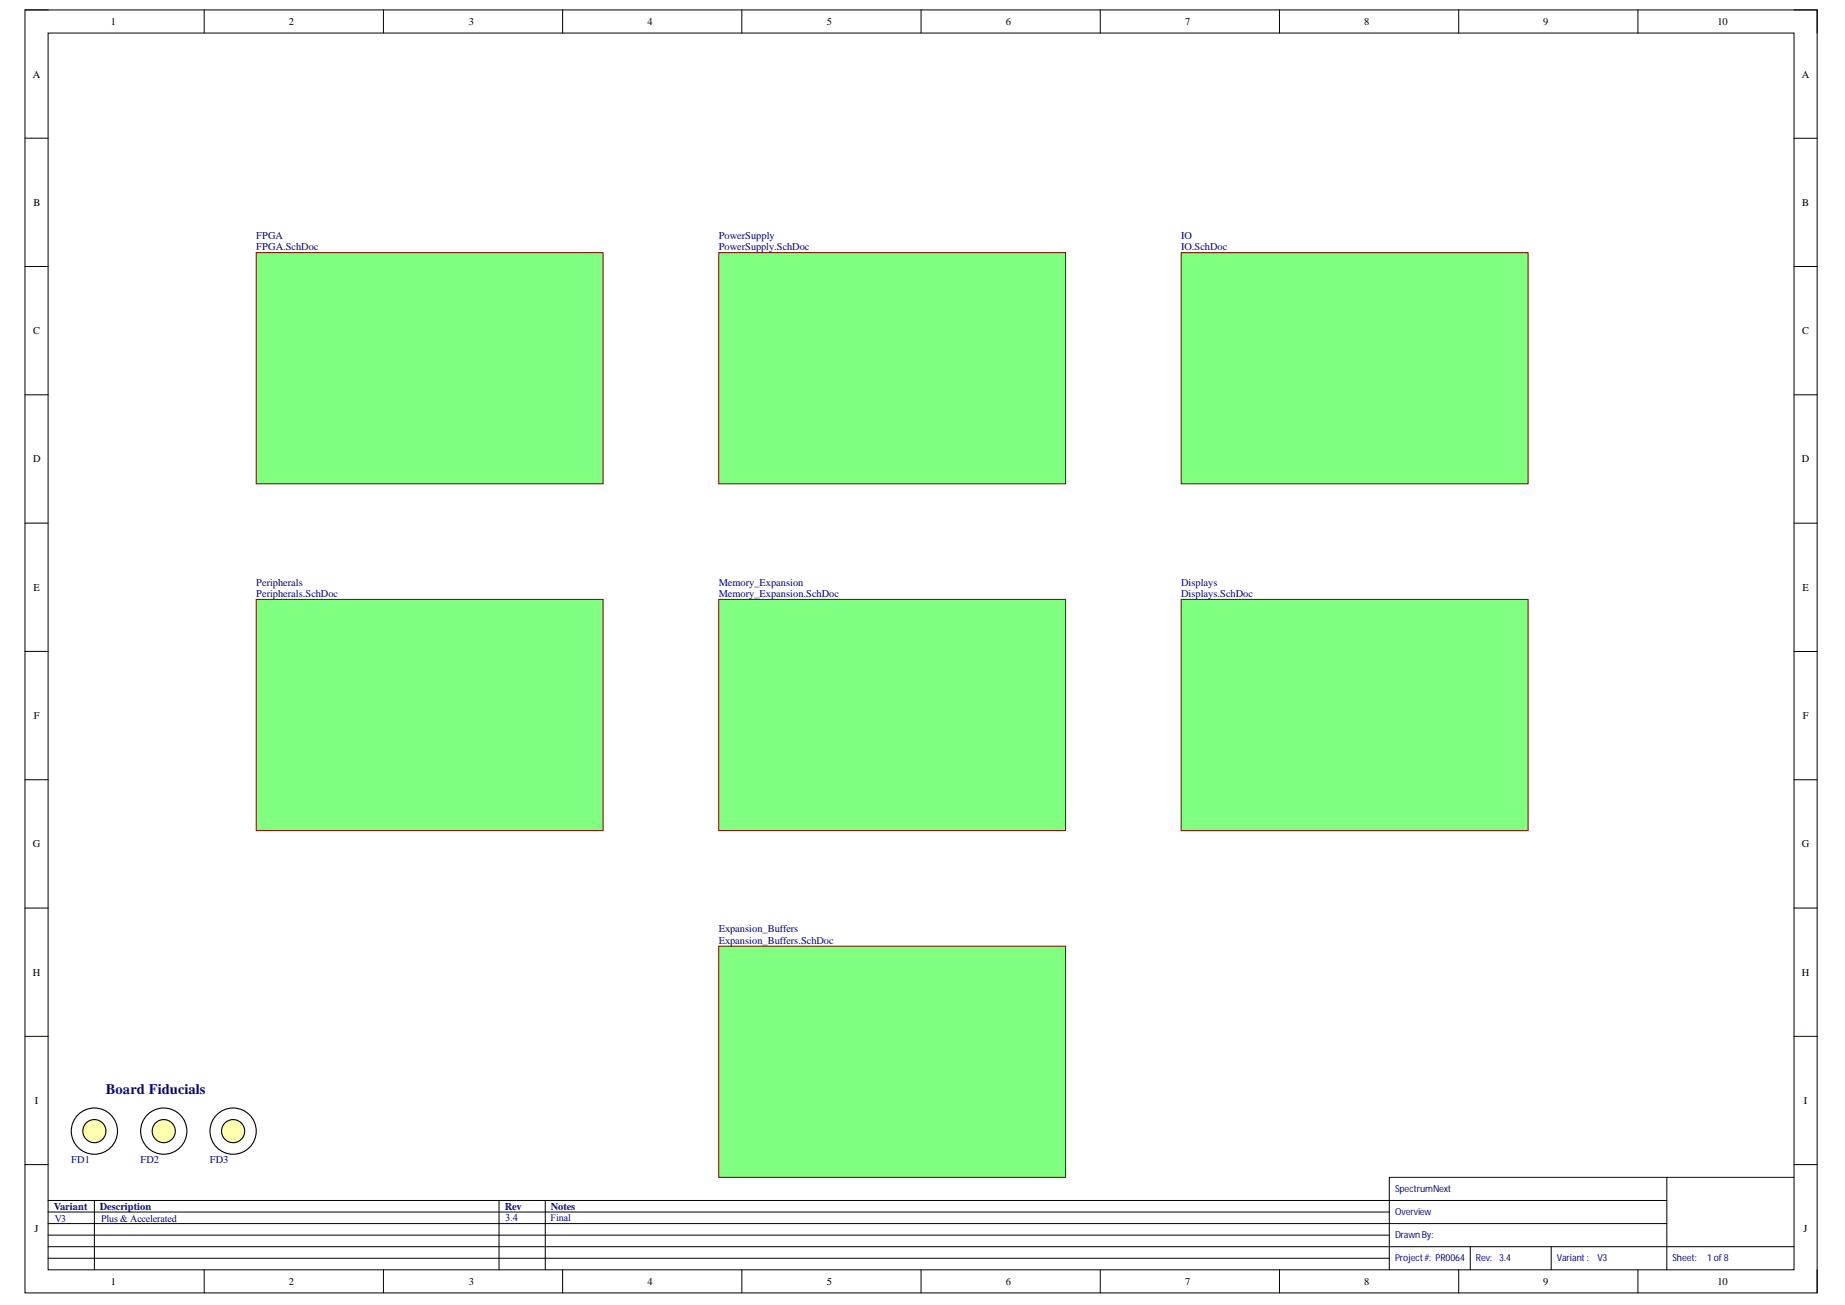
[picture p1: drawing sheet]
<svg xmlns="http://www.w3.org/2000/svg" width="420mm" height="297mm" viewBox="0 0 420 297" stroke-linecap="round" stroke-linejoin="round" font-family="sans-serif">
<path d="M5.7 2.3h407.8v292h-407.8z" fill="none" stroke="#000" stroke-width=".23"/>
<path d="M10.9 7.5h397.3v281.5h-397.3z" fill-rule="evenodd" fill="#fff"/>
<g fill="none" stroke="#000" stroke-width=".23">
<path d="M5.7 2.3h5.2M10.9 7.5h397.3v281.5h-397.3zM46.5 2.3v5.2M87.2 2.3v5.2M128 2.3v5.2M168.8 2.3v5.2M209.6 2.3v5.2M250.4 2.3v5.2M291.1 2.3v5.2M331.9 2.3v5.2M372.7 2.3v5.2M408.2 2.3h5.3v5.2"/>
<path d="M5.7 31.5h5.2M408.2 31.5h5.3M5.7 60.7h5.2M408.2 60.7h5.3M5.7 89.9h5.2M408.2 89.9h5.3M5.7 119.1h5.2M408.2 119.1h5.3M5.7 148.3h5.2M408.2 148.3h5.3M5.7 177.5h5.2M408.2 177.5h5.3"/>
<path d="M5.7 206.7h5.2M408.2 206.7h5.3M5.7 235.9h5.2M408.2 235.9h5.3M5.7 265.1h5.2M10.9 273.2h368.4M10.9 275.9h305.2M10.9 278.5h368.4M21.5 273.2v15.8M113.5 273.2v15.8M124.1 273.2v15.8M379.3 268v21"/>
<path d="M408.2 265.1h5.3M408.2 268h-92.1v21M10.9 283.8h397.3M10.9 281.1h305.2M10.9 286.4h305.2M46.5 289v5.3M87.2 289v5.3M128 289v5.3M168.8 289v5.3M209.6 289v5.3M250.4 289v5.3M291.1 289v5.3"/>
<path d="M331.9 289v5.3M334.5 283.8v5.2M353 283.8v5.2M372.7 289v5.3M413.5 289v5.3"/>
</g>
<circle cx="21.5" cy="257.5" r="5.3" fill="#fff"/>
<circle cx="21.5" cy="257.5" r="5.3" fill="none" stroke="#000" stroke-width=".25"/>
<circle cx="21.5" cy="257.5" r="2.63" fill="#ffffb0"/>
<circle cx="21.5" cy="257.5" r="2.63" fill="none" stroke="#000" stroke-width=".25"/>
<circle cx="37.3" cy="257.5" r="5.3" fill="#fff"/>
<circle cx="37.3" cy="257.5" r="5.3" fill="none" stroke="#000" stroke-width=".25"/>
<circle cx="37.3" cy="257.5" r="2.63" fill="#ffffb0"/>
<circle cx="37.3" cy="257.5" r="2.63" fill="none" stroke="#000" stroke-width=".25"/>
<circle cx="53" cy="257.5" r="5.3" fill="#fff"/>
<circle cx="53" cy="257.5" r="5.3" fill="none" stroke="#000" stroke-width=".25"/>
<circle cx="53" cy="257.5" r="2.63" fill="#ffffb0"/>
<circle cx="53" cy="257.5" r="2.63" fill="none" stroke="#000" stroke-width=".25"/>
<path d="M58.3 57.5h78.9v52.6h-78.9z" fill-rule="evenodd" fill="#80ff80"/>
<path d="M58.3 57.5h78.9v52.6h-78.9z" fill="none" stroke="#800000" stroke-width=".23"/>
<path d="M163.5 57.5h79v52.6h-79z" fill-rule="evenodd" fill="#80ff80"/>
<path d="M163.5 57.5h79v52.6h-79z" fill="none" stroke="#800000" stroke-width=".23"/>
<path d="M268.8 57.5h78.9v52.6h-78.9z" fill-rule="evenodd" fill="#80ff80"/>
<path d="M268.8 57.5h78.9v52.6h-78.9z" fill="none" stroke="#800000" stroke-width=".23"/>
<path d="M58.3 136.4h78.9v52.7h-78.9z" fill-rule="evenodd" fill="#80ff80"/>
<path d="M58.3 136.4h78.9v52.7h-78.9z" fill="none" stroke="#800000" stroke-width=".23"/>
<path d="M163.5 136.4h79v52.7h-79z" fill-rule="evenodd" fill="#80ff80"/>
<path d="M163.5 136.4h79v52.7h-79z" fill="none" stroke="#800000" stroke-width=".23"/>
<path d="M268.8 136.4h78.9v52.7h-78.9z" fill-rule="evenodd" fill="#80ff80"/>
<path d="M268.8 136.4h78.9v52.7h-78.9z" fill="none" stroke="#800000" stroke-width=".23"/>
<path d="M163.5 215.4h79v52.6h-79z" fill-rule="evenodd" fill="#80ff80"/>
<path d="M163.5 215.4h79v52.6h-79z" fill="none" stroke="#800000" stroke-width=".23"/>
<text font-size="3.3" fill="#000080" x="24.1" y="249.1">Board Fiducials</text>
<g font-size="2.4">
<text x="25.2" y="5.7">1</text>
<text x="65.7" y="5.7">2</text>
<text x="106.7" y="5.7">3</text>
<text x="147.3" y="5.7">4</text>
<text x="188.1" y="5.7">5</text>
<text x="228.9" y="5.7">6</text>
<text x="269.7" y="5.7">7</text>
<text x="310.4" y="5.7">8</text>
<text x="351.1" y="5.7">9</text>
<text x="390.8" y="5.7">10</text>
<text x="7.4" y="17.7">A</text>
<text x="410" y="17.7">A</text>
<text x="7.6" y="46.8">B</text>
<text x="410" y="46.8">B</text>
<text x="7.5" y="76.1">C</text>
<text x="410" y="76.1">C</text>
<text x="7.5" y="105.2">D</text>
<text x="410" y="105.2">D</text>
<text x="7.6" y="134.5">E</text>
<text x="410.1" y="134.5">E</text>
<text x="7.7" y="163.7">F</text>
<text x="410.2" y="163.7">F</text>
<text x="7.4" y="192.9">G</text>
<text x="410" y="192.9">G</text>
<text x="7.4" y="222.1">H</text>
<text x="410" y="222.1">H</text>
<text x="7.9" y="251.3">I</text>
<text x="410.5" y="251.3">I</text>
<text x="7.9" y="280.5">J</text>
<text x="410.4" y="280.5">J</text>
<text x="25.2" y="292.4">1</text>
<text x="65.7" y="292.4">2</text>
<text x="106.7" y="292.4">3</text>
<text x="147.3" y="292.4">4</text>
<text x="188.1" y="292.4">5</text>
<text x="228.9" y="292.4">6</text>
<text x="269.7" y="292.4">7</text>
<text x="310.4" y="292.4">8</text>
<text x="351.1" y="292.4">9</text>
<text x="390.8" y="292.4">10</text>
</g>
<g font-size="2.4" fill="#000080">
<text x="58.3" y="54.3">FPGA</text>
<text x="58.3" y="57">FPGA.SchDoc</text>
<text x="163.5" y="54.3">PowerSupply</text>
<text x="163.5" y="57">PowerSupply.SchDoc</text>
<text x="268.7" y="54.3">IO</text>
<text x="268.7" y="57">IO.SchDoc</text>
<text x="58.3" y="135.9">Peripherals.SchDoc</text>
<text x="58.3" y="133.3">Peripherals</text>
<text x="163.5" y="133.3">Memory_Expansion</text>
<text x="163.5" y="135.9">Memory_Expansion.SchDoc</text>
<text x="268.7" y="133.3">Displays</text>
<text x="268.7" y="135.9">Displays.SchDoc</text>
<text x="163.5" y="212.2">Expansion_Buffers</text>
<text x="163.5" y="214.8">Expansion_Buffers.SchDoc</text>
<text x="16.2" y="264.8">FD1</text>
<text x="31.9" y="264.8">FD2</text>
<text x="47.7" y="264.8">FD3</text>
<text x="12.3" y="275.4">Variant</text>
<text x="22.7" y="275.4">Description</text>
<text x="114.8" y="275.4">Rev</text>
<text x="125.3" y="275.4">Notes</text>
<text x="114.9" y="278">3.4</text>
</g>
<g font-size="2.3" fill="#000080">
<text x="12.5" y="278.2">V3</text>
<text x="23" y="278.2">Plus &amp; Accelerated</text>
<text x="125.3" y="277.8">Final</text>
</g>
<g font-size="2.2" fill="#000080">
<text x="317.4" y="271.4">SpectrumNext</text>
<text x="317.4" y="281.9">DrawnBy:</text>
<text x="317.4" y="276.6">Overview</text>
<text x="317.4" y="287.1">Project #: PR0064</text>
<text x="335.8" y="287.1">Rev: 3.4</text>
<text x="354.3" y="287.1">Variant :</text>
<text x="363.5" y="287.1">V3</text>
<text x="380.5" y="287.1">Sheet:</text>
<text x="388.4" y="287.1">1 of 8</text>
</g>
</svg>
